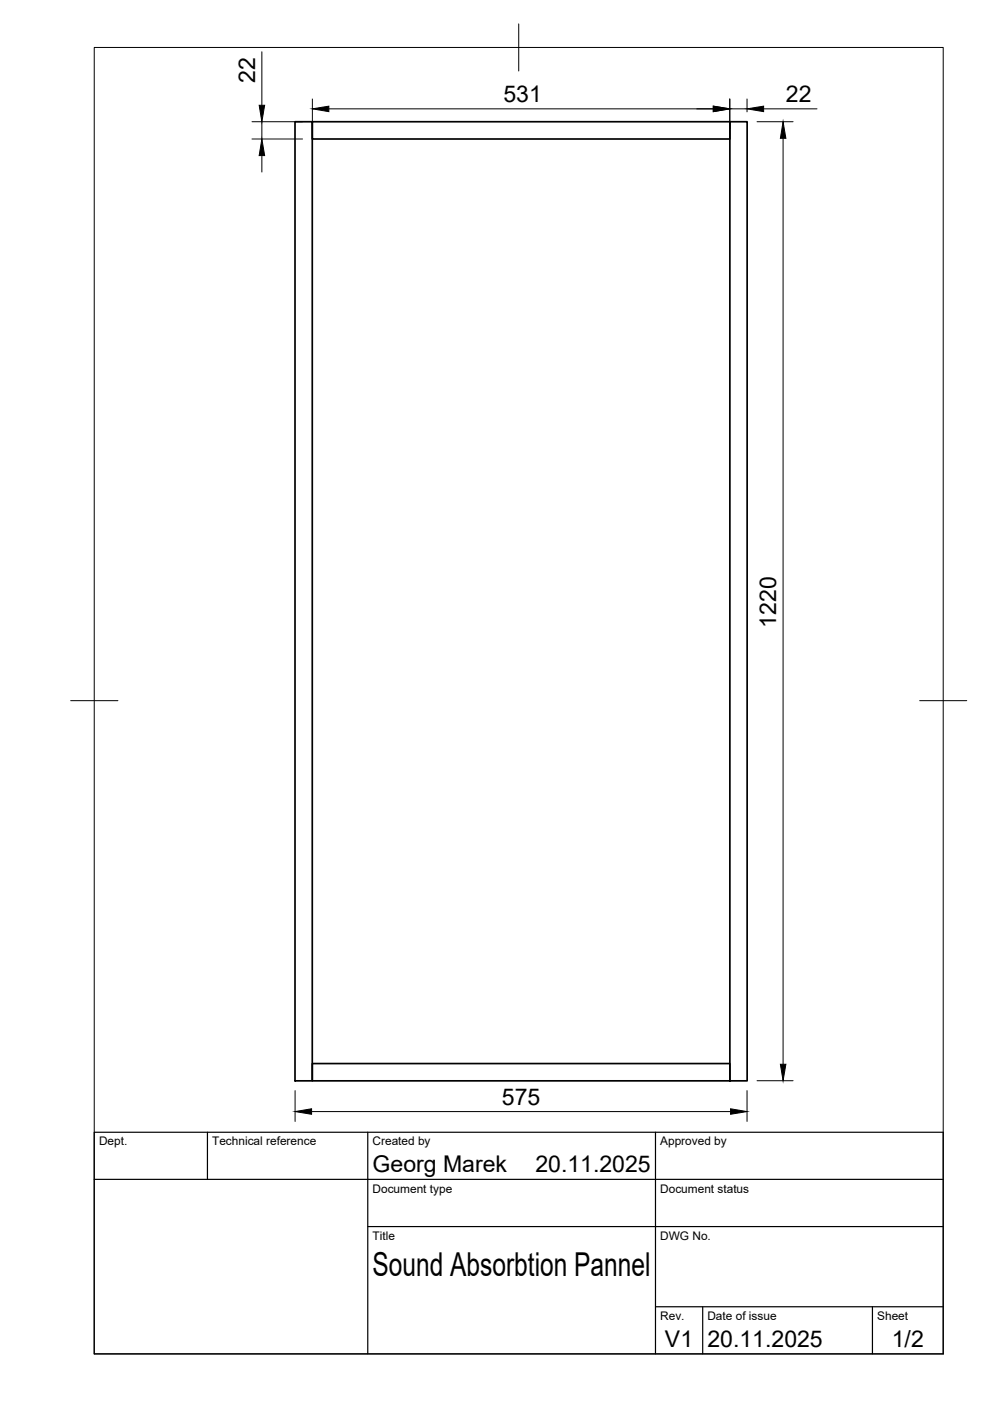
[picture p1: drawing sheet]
<svg xmlns="http://www.w3.org/2000/svg" width="210mm" height="297mm" viewBox="0 0 210 297" stroke-linecap="round" stroke-linejoin="round" font-family="sans-serif">
<!-- layer: Visible -->
<path d="M62.5 25.8h3.7v203.4h-3.7zM66.2 25.8h88.5v3.7h-88.5zM154.7 25.8h3.7v203.4h-3.7zM66.2 225.5h88.5v3.7h-88.5z" fill="none" stroke="#000" stroke-width=".36"/>
<!-- layer: BORDER -->
<path d="M20 10.1h180v276.9h-180zM110 5.1v10M15 148.6h10M195 148.6h10" fill="none" stroke="#000" stroke-width=".21"/>
<!-- layer: TITLEBLOCK -->
<path d="M20 240.1h180v46.9h-180zM20 250h180M44 240.1v9.9M78 240.1v46.9M139 240.1v46.9M78 260.1h122M139 277.1h61M149 277.1v9.9M185 277.1v9.9" fill="none" stroke="#000" stroke-width=".25"/>
<!-- layer: FD_Dimensions -->
<g fill="none" stroke="#000" stroke-width=".21">
<path d="M55.5 11v11.3M53.4 25.8h10.7M53.4 29.5h10.7M55.5 25.8v3.7M55.5 33v3.5M66.2 21v6.4M69.7 23.1h81.5M154.7 21v6.4M154.7 23.1h3.7M158.4 21v2.7M160.5 25.8h7.6M161.9 23.1h11.3"/>
<path d="M166 29.3v196.3M62.6 231.2v6.6M66.1 235.7h88.8M158.4 231.2v6.6M160.5 229.1h7.6"/>
</g>
<path d="M55.5 29.5l.6 3.5h-1.2zM54.9 22.3h1.2l-.6 3.5zM66.2 23.1l3.5-.6v1.2zM151.2 22.5l3.5 .6-3.5 .6zM158.4 23.1l3.5-.6v1.2zM166 25.8l.6 3.5h-1.1zM62.6 235.7l3.5-.6v1.1zM154.9 235.1l3.5 .6-3.5 .5zM165.5 225.6h1.1l-.6 3.5z" fill="#000" stroke="#000" stroke-width=".21"/>
<text font-size="7" x="79" y="270.6">Sound Absorbtion Pannel</text>
<g font-size="4.9">
<text x="54.1" y="17.6" transform="rotate(-90 54.1 17.6)">22</text>
<text x="106.7" y="21.6">531</text>
<text x="166.6" y="21.7">22</text>
<text x="164.6" y="133.1" transform="rotate(-90 164.6 133.1)">1220</text>
<text x="106.4" y="234.2">575</text>
<text x="79" y="248.5">Georg Marek</text>
<text x="113.5" y="248.5">20.11.2025</text>
<text x="141" y="285.7">V1</text>
<text x="150" y="285.5">20.11.2025</text>
<text x="189.1" y="285.7">1/2</text>
</g>
<g font-size="2.5">
<text x="21" y="242.9">Dept.</text>
<text x="45" y="242.9">Technical reference</text>
<text x="79" y="242.9">Created by</text>
<text x="140" y="242.9">Approved by</text>
<text x="79" y="252.8">Document type</text>
<text x="140" y="252.8">Document status</text>
<text x="79" y="262.9">Title</text>
<text x="140" y="262.9">DWG No.</text>
<text x="140" y="279.9">Rev.</text>
<text x="150" y="279.9">Date of issue</text>
<text x="186" y="279.9">Sheet</text>
</g>
</svg>
